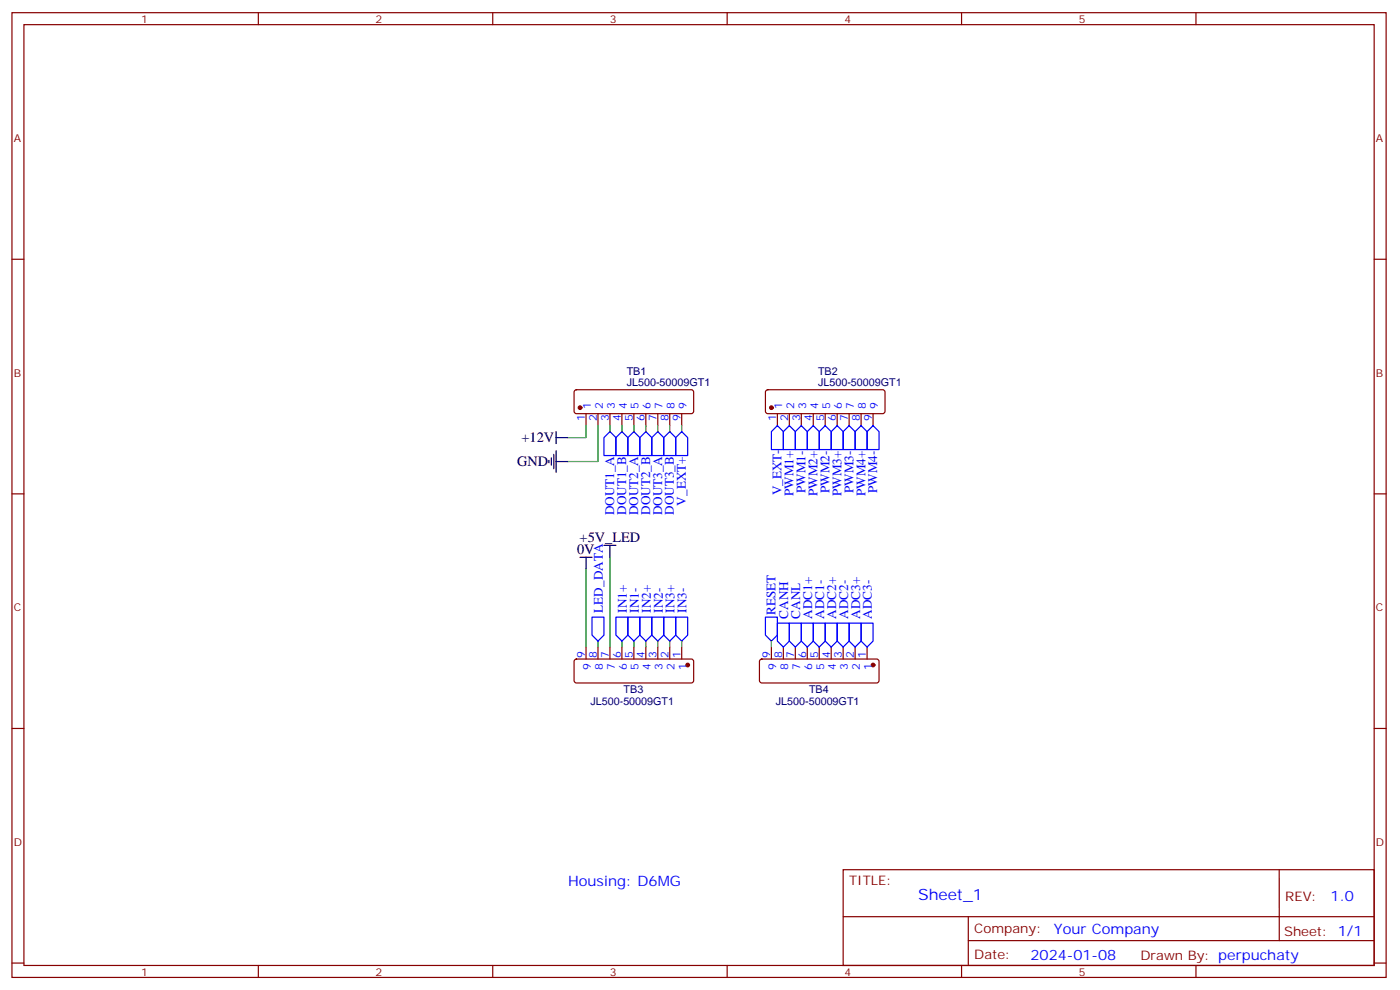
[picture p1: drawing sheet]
<svg xmlns="http://www.w3.org/2000/svg" width="413mm" height="292mm" viewBox="0 0 413 292" stroke-linecap="round" stroke-linejoin="round" font-family="sans-serif">
<g fill="none" stroke="#870000" stroke-width=".35">
<path d="M3.5 3.7h405.4v284.4h-405.4zM7.1 7.3h398.2v277.3h-398.2zM76.2 3.7v3.6M145.3 3.7v3.6M214.5 3.7v3.6M283.6 3.7v3.6M352.8 3.7v3.6M3.5 76.4h3.6M405.3 76.4h3.6M169.6 115.1l.4-.2h33.9l.5 .2 .2 .5v5.6l-.2 .5-.5 .2h-33.9l-.5-.2-.2-.5v-5.6zM226 115.1l.5-.2h33.8l.5 .2 .3 .5v5.6l-.3 .5-.5 .2h-33.8l-.5-.2-.2-.5v-5.6zM172.9 121.9v3.5"/>
<path d="M176.4 121.9v3.5M179.9 121.9v3.5M183.4 121.9v3.5M187 121.9v3.5M190.5 121.9v3.5M194 121.9v3.5M197.6 121.9v3.5M201.1 121.9v3.5M229.3 121.9v3.5M232.8 121.9v3.5M236.4 121.9v3.5M239.9 121.9v3.5"/>
<path d="M243.4 121.9v3.5M246.9 121.9v3.5M250.5 121.9v3.5M254 121.9v3.5M257.5 121.9v3.5M3.5 145.6h3.6M405.3 145.6h3.6M169.6 194.4l.4-.2h33.9l.5 .2 .2 .5v5.7l-.2 .5-.5 .2h-33.9l-.5-.2-.2-.5v-5.7zM172.9 190.7v3.5M176.4 190.7v3.5M179.9 190.7v3.5M183.4 190.7v3.5"/>
<path d="M187 190.7v3.5M190.5 190.7v3.5M194 190.7v3.5M197.6 190.7v3.5M201.1 190.7v3.5M224.2 194.4l.5-.2h33.9l.5 .2 .2 .5v5.7l-.2 .5-.5 .2h-33.9l-.5-.2-.2-.5v-5.7zM227.5 190.7v3.5M231.1 190.7v3.5M234.6 190.7v3.5M238.1 190.7v3.5M241.7 190.7v3.5M245.2 190.7v3.5"/>
<path d="M248.7 190.7v3.5M252.2 190.7v3.5M255.8 190.7v3.5M3.5 214.7h3.6M405.3 214.7h3.6M248.7 256.3h156.6v28.3h-156.6zM377.3 256.4v20.8M248.7 270.2h156.5M285.6 277.2h119.6M285.6 270.2v14.1M3.5 283.8h3.6M76.2 284.6v3.5"/>
<path d="M145.3 284.6v3.5M214.5 284.6v3.5M283.6 284.6v3.5M352.8 284.6v3.5M405.3 283.8h3.6"/>
</g>
<g fill="#870000" stroke="#870000" stroke-width=".35">
<circle cx="171.1" cy="120.2" r=".53"/>
<circle cx="227.5" cy="120.2" r=".53"/>
<circle cx="202.8" cy="196" r=".53"/>
<circle cx="257.5" cy="196" r=".53"/>
</g>
<path d="M161.9 135.7v.7M162.6 135v2.1M163.3 133.9v4.2M164 129h3.6M164 127.2v3.5M164 132.9v6.3M164 136h3.6M171.1 164.3h3.5M172.9 164.3v3.5M178.2 160.7h3.5M179.9 160.7v3.6" fill="none" stroke="#000" stroke-width=".35"/>
<g fill="none" stroke="#008700" stroke-width=".35">
<path d="M172.9 125.4v3.6h-5.3M176.4 125.4v10.6h-8.8M179.9 125.4v1.8M183.4 125.4v1.8M187 125.4v1.8M190.5 125.4v1.8M194 125.4v1.8M197.6 125.4v1.8M201.1 125.4v1.8M172.9 167.8v22.9M179.9 164.3v26.4M176.4 188.9v1.8"/>
<path d="M183.4 188.9v1.8M187 188.9v1.8M190.5 188.9v1.8M194 188.9v1.8M197.6 188.9v1.8M201.1 188.9v1.8M227.5 188.9v1.8"/>
</g>
<g fill="none" stroke="#00f" stroke-width=".35">
<path d="M179.9 127.2l1.8 1.8v5.3h-3.5v-5.3zM183.4 127.2l1.8 1.8v5.3h-3.5v-5.3zM187 127.2l1.7 1.8v5.3h-3.5v-5.3zM190.5 127.2l1.8 1.8v5.3h-3.6v-5.3zM194 127.2l1.8 1.8v5.3h-3.5v-5.3zM197.6 127.2l1.7 1.8v5.3h-3.5v-5.3zM201.1 127.2l1.7 1.8v5.3h-3.5v-5.3zM229.3 125.4l1.8 1.8v5.3h-3.6v-5.3zM232.8 125.4l1.8 1.8v5.3h-3.5v-5.3zM236.4 125.4l1.7 1.8v5.3h-3.5v-5.3zM239.9 125.4l1.8 1.8v5.3h-3.6v-5.3zM243.4 125.4l1.8 1.8v5.3h-3.5v-5.3z"/>
<path d="M246.9 125.4l1.8 1.8v5.3h-3.5v-5.3zM250.5 125.4l1.7 1.8v5.3h-3.5v-5.3zM254 125.4l1.8 1.8v5.3h-3.6v-5.3zM257.5 125.4l1.8 1.8v5.3h-3.5v-5.3zM174.6 181.9h3.6v5.3l-1.8 1.7-1.8-1.7zM181.7 181.9h3.5v5.3l-1.8 1.7-1.7-1.7zM185.2 181.9h3.5v5.3l-1.7 1.7-1.8-1.7zM188.7 181.9h3.6v5.3l-1.8 1.7-1.8-1.7zM192.3 181.9h3.5v5.3l-1.8 1.7-1.7-1.7zM195.8 181.9h3.5v5.3l-1.7 1.7-1.8-1.7zM199.3 181.9h3.5v5.3l-1.7 1.7-1.8-1.7zM225.8 181.9h3.5v5.3l-1.8 1.7-1.7-1.7z"/>
<path d="M229.3 183.7h3.5v5.2l-1.7 1.8-1.8-1.8zM232.8 183.7h3.6v5.2l-1.8 1.8-1.8-1.8zM236.4 183.7h3.5v5.2l-1.8 1.8-1.7-1.8zM239.9 183.7h3.5v5.2l-1.7 1.8-1.8-1.8zM243.4 183.7h3.5v5.2l-1.7 1.8-1.8-1.8zM246.9 183.7h3.6v5.2l-1.8 1.8-1.8-1.8zM250.5 183.7h3.5v5.2l-1.8 1.8-1.7-1.8zM254 183.7h3.5v5.2l-1.7 1.8-1.8-1.8z"/>
</g>
<text font-size="4.6" fill="#00f" x="270.8" y="265.4">Sheet_1</text>
<g font-size="4.2">
<text x="153.8" y="130.4">+12V</text>
<text x="152.6" y="137.5">GND</text>
<text x="171" y="159.7">+5V_LED</text>
<text x="170.2" y="163.2">0V</text>
</g>
<g font-size="4.2" fill="#00f">
<text x="167.6" y="261.3">Housing: D6MG</text>
<text x="392.5" y="265.6">1.0</text>
<text x="310.9" y="275.2">Your Company</text>
<text x="304" y="283">2024-01-08</text>
</g>
<g font-size="3.9" fill="#00f">
<text x="202.3" y="149" transform="rotate(-90 202.3 149)">V_EXT+</text>
<text x="230.6" y="146" transform="rotate(-90 230.6 146)">V_EXT-</text>
<text x="234.1" y="146.2" transform="rotate(-90 234.1 146.2)">PWM1+</text>
<text x="237.6" y="145.3" transform="rotate(-90 237.6 145.3)">PWM1-</text>
<text x="241.1" y="146.2" transform="rotate(-90 241.1 146.2)">PWM2+</text>
<text x="244.7" y="145.3" transform="rotate(-90 244.7 145.3)">PWM2-</text>
<text x="248.2" y="146.2" transform="rotate(-90 248.2 146.2)">PWM3+</text>
<text x="251.7" y="145.3" transform="rotate(-90 251.7 145.3)">PWM3-</text>
<text x="255.3" y="146.2" transform="rotate(-90 255.3 146.2)">PWM4+</text>
<text x="258.8" y="145.3" transform="rotate(-90 258.8 145.3)">PWM4-</text>
<text x="181.2" y="151.9" transform="rotate(-90 181.2 151.9)">DOUT1_A</text>
<text x="184.7" y="151.7" transform="rotate(-90 184.7 151.7)">DOUT1_B</text>
<text x="188.2" y="151.9" transform="rotate(-90 188.2 151.9)">DOUT2_A</text>
<text x="191.8" y="151.7" transform="rotate(-90 191.8 151.7)">DOUT2_B</text>
<text x="195.3" y="151.9" transform="rotate(-90 195.3 151.9)">DOUT3_A</text>
<text x="198.8" y="151.7" transform="rotate(-90 198.8 151.7)">DOUT3_B</text>
<text x="177.8" y="180.6" transform="rotate(-90 177.8 180.6)">LED_DATA</text>
<text x="184.9" y="180.6" transform="rotate(-90 184.9 180.6)">IN1+</text>
<text x="188.4" y="180.6" transform="rotate(-90 188.4 180.6)">IN1-</text>
<text x="191.9" y="180.6" transform="rotate(-90 191.9 180.6)">IN2+</text>
<text x="195.5" y="180.6" transform="rotate(-90 195.5 180.6)">IN2-</text>
<text x="199" y="180.6" transform="rotate(-90 199 180.6)">IN3+</text>
<text x="202.5" y="180.6" transform="rotate(-90 202.5 180.6)">IN3-</text>
<text x="228.7" y="181.2" transform="rotate(-90 228.7 181.2)">RESET</text>
<text x="232.5" y="182.3" transform="rotate(-90 232.5 182.3)">CANH</text>
<text x="236" y="182.3" transform="rotate(-90 236 182.3)">CANL</text>
<text x="239.6" y="182.3" transform="rotate(-90 239.6 182.3)">ADC1+</text>
<text x="243.1" y="182.3" transform="rotate(-90 243.1 182.3)">ADC1-</text>
<text x="246.6" y="182.3" transform="rotate(-90 246.6 182.3)">ADC2+</text>
<text x="250.2" y="182.3" transform="rotate(-90 250.2 182.3)">ADC2-</text>
<text x="253.7" y="182.3" transform="rotate(-90 253.7 182.3)">ADC3+</text>
<text x="257.2" y="182.3" transform="rotate(-90 257.2 182.3)">ADC3-</text>
</g>
<g font-size="3.9" fill="#800">
<text x="250.5" y="260.9">TITLE:</text>
<text x="379.1" y="265.6">REV:</text>
<text x="287.4" y="275.1">Company:</text>
<text x="378.7" y="275.7">Sheet: 1/1</text>
<text x="287.4" y="282.8">Date:</text>
<text x="336.4" y="282.9">Drawn By: perpuchaty</text>
</g>
<g font-size="3.2" fill="#800">
<text x="41.6" y="6.7">1</text>
<text x="110.8" y="6.7">2</text>
<text x="179.9" y="6.7">3</text>
<text x="249.1" y="6.7">4</text>
<text x="318.2" y="6.7">5</text>
<text x="4.1" y="41.8">A</text>
<text x="405.9" y="41.8">A</text>
<text x="4.1" y="111">B</text>
<text x="405.9" y="111">B</text>
<text x="4.1" y="180.1">C</text>
<text x="405.9" y="180.1">C</text>
<text x="4.1" y="249.3">D</text>
<text x="405.9" y="249.3">D</text>
<text x="41.6" y="287.5">1</text>
<text x="110.8" y="287.5">2</text>
<text x="179.9" y="287.5">3</text>
<text x="249.1" y="287.5">4</text>
<text x="318.2" y="287.5">5</text>
</g>
<g font-size="3.2" fill="#000080">
<text x="184.9" y="113.8">JL500-50009GT1</text>
<text x="184.9" y="110.6">TB1</text>
<text x="241.3" y="113.8">JL500-50009GT1</text>
<text x="241.3" y="110.6">TB2</text>
<text x="174.2" y="207.7">JL500-50009GT1</text>
<text x="184" y="204.2">TB3</text>
<text x="228.8" y="207.7">JL500-50009GT1</text>
<text x="238.6" y="204.2">TB4</text>
</g>
<g font-size="3.2" fill="#00f">
<text x="172.5" y="124.1" transform="rotate(-90 172.5 124.1)">1</text>
<text x="174.3" y="120.6" transform="rotate(-90 174.3 120.6)">1</text>
<text x="176" y="124.1" transform="rotate(-90 176 124.1)">2</text>
<text x="177.8" y="120.6" transform="rotate(-90 177.8 120.6)">2</text>
<text x="179.6" y="124.1" transform="rotate(-90 179.6 124.1)">3</text>
<text x="181.3" y="120.6" transform="rotate(-90 181.3 120.6)">3</text>
<text x="183.1" y="124.1" transform="rotate(-90 183.1 124.1)">4</text>
<text x="184.9" y="120.6" transform="rotate(-90 184.9 120.6)">4</text>
<text x="186.6" y="124.1" transform="rotate(-90 186.6 124.1)">5</text>
<text x="188.4" y="120.6" transform="rotate(-90 188.4 120.6)">5</text>
<text x="190.1" y="124.1" transform="rotate(-90 190.1 124.1)">6</text>
<text x="191.9" y="120.6" transform="rotate(-90 191.9 120.6)">6</text>
<text x="193.7" y="124.1" transform="rotate(-90 193.7 124.1)">7</text>
<text x="195.4" y="120.6" transform="rotate(-90 195.4 120.6)">7</text>
<text x="197.2" y="124.1" transform="rotate(-90 197.2 124.1)">8</text>
<text x="199" y="120.6" transform="rotate(-90 199 120.6)">8</text>
<text x="200.7" y="124.1" transform="rotate(-90 200.7 124.1)">9</text>
<text x="202.5" y="120.6" transform="rotate(-90 202.5 120.6)">9</text>
<text x="229" y="124.1" transform="rotate(-90 229 124.1)">1</text>
<text x="230.7" y="120.6" transform="rotate(-90 230.7 120.6)">1</text>
<text x="232.5" y="124.1" transform="rotate(-90 232.5 124.1)">2</text>
<text x="234.2" y="120.6" transform="rotate(-90 234.2 120.6)">2</text>
<text x="236" y="124.1" transform="rotate(-90 236 124.1)">3</text>
<text x="237.8" y="120.6" transform="rotate(-90 237.8 120.6)">3</text>
<text x="239.5" y="124.1" transform="rotate(-90 239.5 124.1)">4</text>
<text x="241.3" y="120.6" transform="rotate(-90 241.3 120.6)">4</text>
<text x="243.1" y="124.1" transform="rotate(-90 243.1 124.1)">5</text>
<text x="244.8" y="120.6" transform="rotate(-90 244.8 120.6)">5</text>
<text x="246.6" y="124.1" transform="rotate(-90 246.6 124.1)">6</text>
<text x="248.4" y="120.6" transform="rotate(-90 248.4 120.6)">6</text>
<text x="250.1" y="124.1" transform="rotate(-90 250.1 124.1)">7</text>
<text x="251.9" y="120.6" transform="rotate(-90 251.9 120.6)">7</text>
<text x="253.6" y="124.1" transform="rotate(-90 253.6 124.1)">8</text>
<text x="255.4" y="120.6" transform="rotate(-90 255.4 120.6)">8</text>
<text x="257.2" y="124.1" transform="rotate(-90 257.2 124.1)">9</text>
<text x="258.9" y="120.6" transform="rotate(-90 258.9 120.6)">9</text>
<text x="172.5" y="194.1" transform="rotate(-90 172.5 194.1)">9</text>
<text x="174.3" y="197.6" transform="rotate(-90 174.3 197.6)">9</text>
<text x="176" y="194.1" transform="rotate(-90 176 194.1)">8</text>
<text x="177.8" y="197.6" transform="rotate(-90 177.8 197.6)">8</text>
<text x="179.6" y="194.1" transform="rotate(-90 179.6 194.1)">7</text>
<text x="181.3" y="197.6" transform="rotate(-90 181.3 197.6)">7</text>
<text x="183.1" y="194.1" transform="rotate(-90 183.1 194.1)">6</text>
<text x="184.9" y="197.6" transform="rotate(-90 184.9 197.6)">6</text>
<text x="186.6" y="194.1" transform="rotate(-90 186.6 194.1)">5</text>
<text x="188.4" y="197.6" transform="rotate(-90 188.4 197.6)">5</text>
<text x="190.1" y="194.1" transform="rotate(-90 190.1 194.1)">4</text>
<text x="191.9" y="197.6" transform="rotate(-90 191.9 197.6)">4</text>
<text x="193.7" y="194.1" transform="rotate(-90 193.7 194.1)">3</text>
<text x="195.4" y="197.6" transform="rotate(-90 195.4 197.6)">3</text>
<text x="197.2" y="194.1" transform="rotate(-90 197.2 194.1)">2</text>
<text x="199" y="197.6" transform="rotate(-90 199 197.6)">2</text>
<text x="200.7" y="194.1" transform="rotate(-90 200.7 194.1)">1</text>
<text x="202.5" y="197.6" transform="rotate(-90 202.5 197.6)">1</text>
<text x="227.2" y="194.1" transform="rotate(-90 227.2 194.1)">9</text>
<text x="229" y="197.6" transform="rotate(-90 229 197.6)">9</text>
<text x="230.7" y="194.1" transform="rotate(-90 230.7 194.1)">8</text>
<text x="232.5" y="197.6" transform="rotate(-90 232.5 197.6)">8</text>
<text x="234.2" y="194.1" transform="rotate(-90 234.2 194.1)">7</text>
<text x="236" y="197.6" transform="rotate(-90 236 197.6)">7</text>
<text x="237.8" y="194.1" transform="rotate(-90 237.8 194.1)">6</text>
<text x="239.5" y="197.6" transform="rotate(-90 239.5 197.6)">6</text>
<text x="241.3" y="194.1" transform="rotate(-90 241.3 194.1)">5</text>
<text x="243.1" y="197.6" transform="rotate(-90 243.1 197.6)">5</text>
<text x="244.8" y="194.1" transform="rotate(-90 244.8 194.1)">4</text>
<text x="246.6" y="197.6" transform="rotate(-90 246.6 197.6)">4</text>
<text x="248.4" y="194.1" transform="rotate(-90 248.4 194.1)">3</text>
<text x="250.1" y="197.6" transform="rotate(-90 250.1 197.6)">3</text>
<text x="251.9" y="194.1" transform="rotate(-90 251.9 194.1)">2</text>
<text x="253.6" y="197.6" transform="rotate(-90 253.6 197.6)">2</text>
<text x="255.4" y="194.1" transform="rotate(-90 255.4 194.1)">1</text>
<text x="257.2" y="197.6" transform="rotate(-90 257.2 197.6)">1</text>
</g>
</svg>
